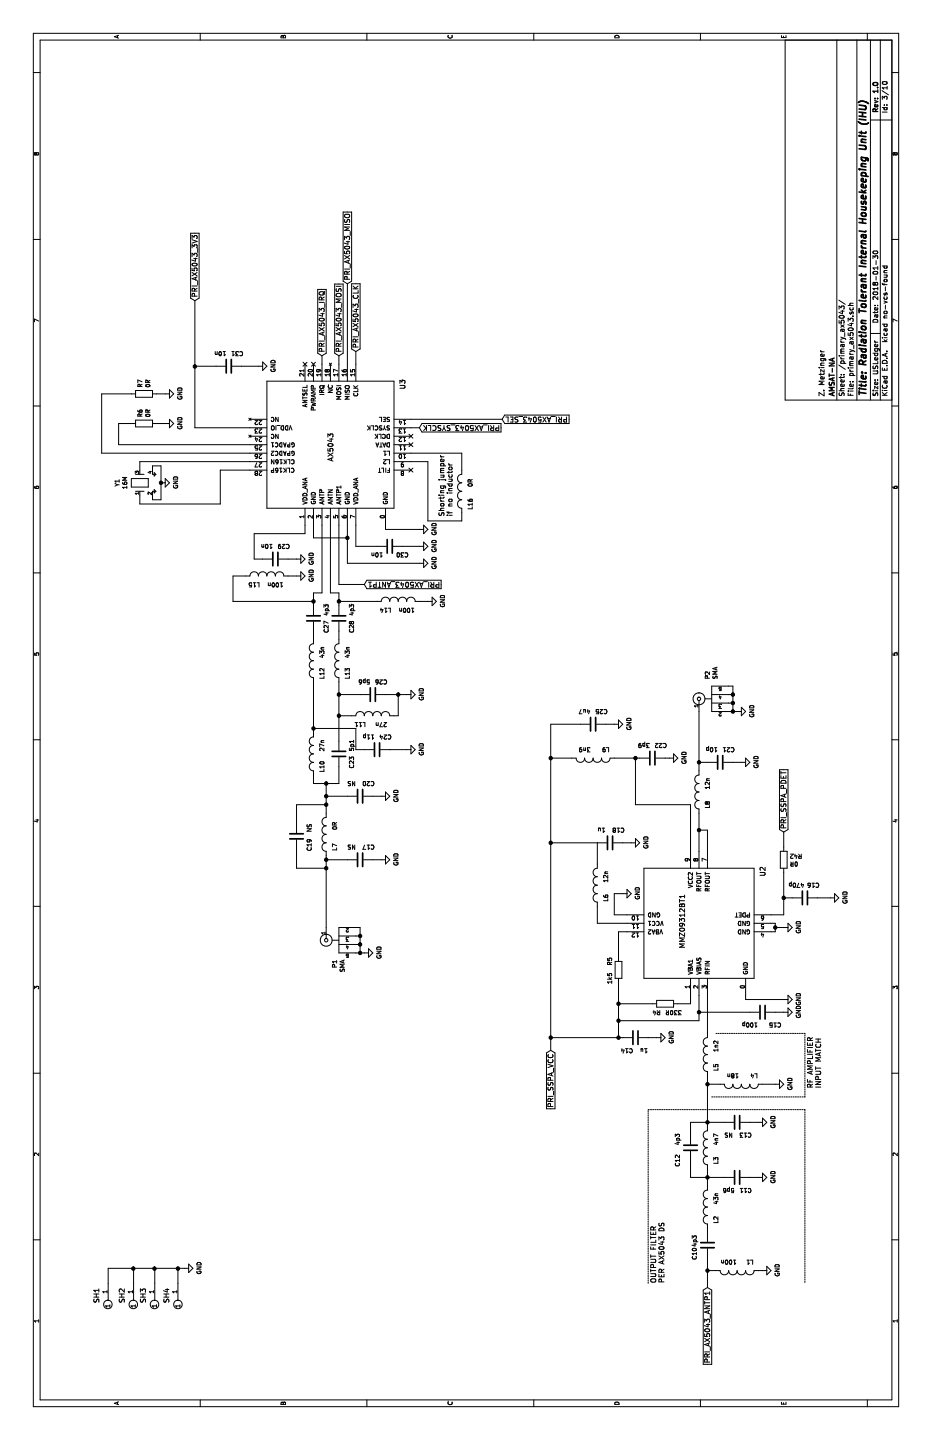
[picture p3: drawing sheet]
EESchema Schematic File Version 2
LIBS:amsat_abracon
LIBS:amsat_discrete
LIBS:amsat_everspin
LIBS:amsat_fairchild
LIBS:amsat_lineartech
LIBS:amsat_liteon
LIBS:amsat_maxim
LIBS:amsat_nxp
LIBS:amsat_onsemi
LIBS:amsat_rffm
LIBS:amsat_skyworks
LIBS:amsat_te_amp
LIBS:amsat_ti
LIBS:power
LIBS:device
LIBS:transistors
LIBS:conn
LIBS:linear
LIBS:regul
LIBS:74xx
LIBS:cmos4000
LIBS:adc-dac
LIBS:memory
LIBS:xilinx
LIBS:microcontrollers
LIBS:dsp
LIBS:microchip
LIBS:analog_switches
LIBS:motorola
LIBS:texas
LIBS:intel
LIBS:audio
LIBS:interface
LIBS:digital-audio
LIBS:philips
LIBS:display
LIBS:cypress
LIBS:siliconi
LIBS:opto
LIBS:atmel
LIBS:contrib
LIBS:valves
LIBS:rtihu-cache
EELAYER 26 0
EELAYER END
$Descr USLedger 17000 11000
encoding utf-8
Sheet 3 10
Title "Radiation Tolerant Internal Housekeeping Unit (IHU)"
Date "2018-01-30"
Rev "1.0"
Comp "AMSAT-NA"
Comment1 "Z. Metzinger"
Comment2 ""
Comment3 ""
Comment4 ""
$EndDescr
$Comp
L MMZ09312BT1 U2
U 1 1
P 6100 8250
F 0 "U2" H 6650 7500 60  0000 L CNN
F 1 "MMZ09312BT1" H 5800 8450 60  0000 L CNN
F 2 "amsat_nxp:QFN12" H 6100 8250 60  0001 C CNN
F 3 "" H 6100 8250 60  0001 C CNN
	1    6100 8250
	1    0    0    -1  
$EndComp
$Comp
L C C27
U 1 1
P 9700 3700
F 0 "C27" V 9850 3600 50  0000 C CNN
F 1 "4p3" V 9850 3800 50  0000 C CNN
F 2 "Capacitors_SMD:C_0603" H 9738 3550 50  0001 C CNN
F 3 "" H 9700 3700 50  0000 C CNN
	1    9700 3700
	0    1    1    0   
$EndComp
$Comp
L INDUCTOR_SMALL L12
U 1 1
P 9200 3700
F 0 "L12" H 9050 3600 50  0000 C CNN
F 1 "43n" H 9300 3600 50  0000 C CNN
F 2 "amsat_murata:L_0603" H 9200 3700 50  0001 C CNN
F 3 "" H 9200 3700 50  0000 C CNN
	1    9200 3700
	1    0    0    -1  
$EndComp
$Comp
L Crystal Y1
U 1 1
P 11300 1650
F 0 "Y1" H 11300 1918 50  0000 C CNN
F 1 "16M" H 11300 1827 50  0000 C CNN
F 2 "amsat_abracon:Crystal_SMD_ABM9" H 11300 1650 50  0001 C CNN
F 3 "" H 11300 1650 50  0000 C CNN
	1    11300 1650
	1    0    0    -1  
$EndComp
$Comp
L GND #PWR041
U 1 1
P 12675 3050
F 0 "#PWR041" H 12675 2800 50  0001 C CNN
F 1 "GND" H 12680 2877 50  0000 C CNN
F 2 "" H 12675 3050 50  0000 C CNN
F 3 "" H 12675 3050 50  0000 C CNN
	1    12675 3050
	1    0    0    -1  
$EndComp
$Comp
L INDUCTOR_SMALL L13
U 1 1
P 9200 4000
F 0 "L13" H 9050 3900 50  0000 C CNN
F 1 "43n" H 9300 3900 50  0000 C CNN
F 2 "amsat_murata:L_0603" H 9200 4000 50  0001 C CNN
F 3 "" H 9200 4000 50  0000 C CNN
	1    9200 4000
	1    0    0    -1  
$EndComp
$Comp
L C C28
U 1 1
P 9700 4000
F 0 "C28" V 9850 3900 50  0000 C CNN
F 1 "4p3" V 9850 4100 50  0000 C CNN
F 2 "Capacitors_SMD:C_0603" H 9738 3850 50  0001 C CNN
F 3 "" H 9700 4000 50  0000 C CNN
	1    9700 4000
	0    1    1    0   
$EndComp
$Comp
L C C29
U 1 1
P 10400 3250
F 0 "C29" V 10550 3150 50  0000 C CNN
F 1 "10n" V 10550 3350 50  0000 C CNN
F 2 "Capacitors_SMD:C_0603" H 10438 3100 50  0001 C CNN
F 3 "" H 10400 3250 50  0000 C CNN
	1    10400 3250
	1    0    0    -1  
$EndComp
$Comp
L INDUCTOR_SMALL L15
U 1 1
P 10200 3150
F 0 "L15" H 10050 3050 50  0000 C CNN
F 1 "100n" H 10300 3050 50  0000 C CNN
F 2 "amsat_murata:L_0603" H 10200 3150 50  0001 C CNN
F 3 "" H 10200 3150 50  0000 C CNN
	1    10200 3150
	0    1    1    0   
$EndComp
$Comp
L INDUCTOR_SMALL L14
U 1 1
P 9900 4700
F 0 "L14" H 9750 4600 50  0000 C CNN
F 1 "100n" H 10000 4600 50  0000 C CNN
F 2 "amsat_murata:L_0603" H 9900 4700 50  0001 C CNN
F 3 "" H 9900 4700 50  0000 C CNN
	1    9900 4700
	0    1    1    0   
$EndComp
$Comp
L GND #PWR042
U 1 1
P 10200 3500
F 0 "#PWR042" H 10200 3250 50  0001 C CNN
F 1 "GND" H 10205 3327 50  0000 C CNN
F 2 "" H 10200 3500 50  0000 C CNN
F 3 "" H 10200 3500 50  0000 C CNN
	1    10200 3500
	1    0    0    -1  
$EndComp
$Comp
L GND #PWR043
U 1 1
P 9900 5050
F 0 "#PWR043" H 9900 4800 50  0001 C CNN
F 1 "GND" H 9905 4877 50  0000 C CNN
F 2 "" H 9900 5050 50  0000 C CNN
F 3 "" H 9900 5050 50  0000 C CNN
	1    9900 5050
	1    0    0    -1  
$EndComp
$Comp
L C C31
U 1 1
P 12675 2700
F 0 "C31" V 12825 2600 50  0000 C CNN
F 1 "10n" V 12825 2800 50  0000 C CNN
F 2 "Capacitors_SMD:C_0603" H 12713 2550 50  0001 C CNN
F 3 "" H 12675 2700 50  0000 C CNN
	1    12675 2700
	1    0    0    -1  
$EndComp
$Comp
L GND #PWR044
U 1 1
P 10400 3500
F 0 "#PWR044" H 10400 3250 50  0001 C CNN
F 1 "GND" H 10405 3327 50  0000 C CNN
F 2 "" H 10400 3500 50  0000 C CNN
F 3 "" H 10400 3500 50  0000 C CNN
	1    10400 3500
	1    0    0    -1  
$EndComp
$Comp
L GND #PWR045
U 1 1
P 10350 4950
F 0 "#PWR045" H 10350 4700 50  0001 C CNN
F 1 "GND" H 10355 4777 50  0000 C CNN
F 2 "" H 10350 4950 50  0000 C CNN
F 3 "" H 10350 4950 50  0000 C CNN
	1    10350 4950
	1    0    0    -1  
$EndComp
$Comp
L C C26
U 1 1
P 8800 4400
F 0 "C26" V 8950 4300 50  0000 C CNN
F 1 "5p6" V 8950 4500 50  0000 C CNN
F 2 "Capacitors_SMD:C_0603" H 8838 4250 50  0001 C CNN
F 3 "" H 8800 4400 50  0000 C CNN
	1    8800 4400
	1    0    0    -1  
$EndComp
$Comp
L INDUCTOR_SMALL L11
U 1 1
P 8550 4400
F 0 "L11" H 8400 4300 50  0000 C CNN
F 1 "27n" H 8650 4300 50  0000 C CNN
F 2 "amsat_murata:L_0603" H 8550 4400 50  0001 C CNN
F 3 "" H 8550 4400 50  0000 C CNN
	1    8550 4400
	0    1    1    0   
$EndComp
$Comp
L GND #PWR046
U 1 1
P 8800 4800
F 0 "#PWR046" H 8800 4550 50  0001 C CNN
F 1 "GND" H 8805 4627 50  0000 C CNN
F 2 "" H 8800 4800 50  0000 C CNN
F 3 "" H 8800 4800 50  0000 C CNN
	1    8800 4800
	1    0    0    -1  
$EndComp
$Comp
L INDUCTOR_SMALL L10
U 1 1
P 8100 3700
F 0 "L10" H 7950 3600 50  0000 C CNN
F 1 "27n" H 8200 3600 50  0000 C CNN
F 2 "amsat_murata:L_0603" H 8100 3700 50  0001 C CNN
F 3 "" H 8100 3700 50  0000 C CNN
	1    8100 3700
	1    0    0    -1  
$EndComp
$Comp
L C C23
U 1 1
P 8100 4000
F 0 "C23" V 8250 3900 50  0000 C CNN
F 1 "5p1" V 8250 4100 50  0000 C CNN
F 2 "Capacitors_SMD:C_0603" H 8138 3850 50  0001 C CNN
F 3 "" H 8100 4000 50  0000 C CNN
	1    8100 4000
	0    1    1    0   
$EndComp
$Comp
L C C24
U 1 1
P 8150 4450
F 0 "C24" V 8300 4350 50  0000 C CNN
F 1 "11p" V 8300 4550 50  0000 C CNN
F 2 "Capacitors_SMD:C_0603" H 8188 4300 50  0001 C CNN
F 3 "" H 8150 4450 50  0000 C CNN
	1    8150 4450
	1    0    0    -1  
$EndComp
$Comp
L GND #PWR047
U 1 1
P 8150 4800
F 0 "#PWR047" H 8150 4550 50  0001 C CNN
F 1 "GND" H 8155 4627 50  0000 C CNN
F 2 "" H 8150 4800 50  0000 C CNN
F 3 "" H 8150 4800 50  0000 C CNN
	1    8150 4800
	1    0    0    -1  
$EndComp
$Comp
L INDUCTOR_SMALL L7
U 1 1
P 7150 3850
F 0 "L7" H 7000 3750 50  0000 C CNN
F 1 "0R" H 7250 3750 50  0000 C CNN
F 2 "amsat_murata:L_0603" H 7150 3850 50  0001 C CNN
F 3 "" H 7150 3850 50  0000 C CNN
	1    7150 3850
	1    0    0    -1  
$EndComp
$Comp
L C C19
U 1 1
P 7125 3500
F 0 "C19" V 7275 3400 50  0000 C CNN
F 1 "NS" V 7275 3600 50  0000 C CNN
F 2 "Capacitors_SMD:C_0603" H 7163 3350 50  0001 C CNN
F 3 "" H 7125 3500 50  0000 C CNN
	1    7125 3500
	0    1    1    0   
$EndComp
$Comp
L C C17
U 1 1
P 6850 4250
F 0 "C17" V 7000 4150 50  0000 C CNN
F 1 "NS" V 7000 4350 50  0000 C CNN
F 2 "Capacitors_SMD:C_0603" H 6888 4100 50  0001 C CNN
F 3 "" H 6850 4250 50  0000 C CNN
	1    6850 4250
	1    0    0    -1  
$EndComp
$Comp
L C C20
U 1 1
P 7600 4250
F 0 "C20" V 7750 4150 50  0000 C CNN
F 1 "NS" V 7750 4350 50  0000 C CNN
F 2 "Capacitors_SMD:C_0603" H 7638 4100 50  0001 C CNN
F 3 "" H 7600 4250 50  0000 C CNN
	1    7600 4250
	1    0    0    -1  
$EndComp
$Comp
L GND #PWR048
U 1 1
P 7600 4500
F 0 "#PWR048" H 7600 4250 50  0001 C CNN
F 1 "GND" H 7605 4327 50  0000 C CNN
F 2 "" H 7600 4500 50  0000 C CNN
F 3 "" H 7600 4500 50  0000 C CNN
	1    7600 4500
	1    0    0    -1  
$EndComp
$Comp
L GND #PWR049
U 1 1
P 6850 4500
F 0 "#PWR049" H 6850 4250 50  0001 C CNN
F 1 "GND" H 6855 4327 50  0000 C CNN
F 2 "" H 6850 4500 50  0000 C CNN
F 3 "" H 6850 4500 50  0000 C CNN
	1    6850 4500
	1    0    0    -1  
$EndComp
$Comp
L INDUCTOR_SMALL L16
U 1 1
P 11200 5450
F 0 "L16" H 11050 5350 50  0000 C CNN
F 1 "0R" H 11300 5350 50  0000 C CNN
F 2 "amsat_murata:L_0603" H 11200 5450 50  0001 C CNN
F 3 "" H 11200 5450 50  0000 C CNN
	1    11200 5450
	1    0    0    -1  
$EndComp
Text Notes 10900 5350 0    60   ~ 0
Shorting jumper\nif no inductor
$Comp
L AX5043 U3
U 1 1
P 11750 3900
F 0 "U3" H 12400 3050 60  0000 L CNN
F 1 "AX5043" H 11550 3900 60  0000 L CNN
F 2 "amsat_onsemi:QFN28" H 11750 3900 60  0001 C CNN
F 3 "" H 12400 3100 60  0001 C CNN
	1    11750 3900
	1    0    0    -1  
$EndComp
$Comp
L C C30
U 1 1
P 10550 4600
F 0 "C30" V 10450 4450 50  0000 C CNN
F 1 "10n" V 10450 4750 50  0000 C CNN
F 2 "Capacitors_SMD:C_0603" H 10588 4450 50  0001 C CNN
F 3 "" H 10550 4600 50  0000 C CNN
	1    10550 4600
	1    0    0    -1  
$EndComp
$Comp
L GND #PWR050
U 1 1
P 10550 4950
F 0 "#PWR050" H 10550 4700 50  0001 C CNN
F 1 "GND" H 10555 4777 50  0000 C CNN
F 2 "" H 10550 4950 50  0000 C CNN
F 3 "" H 10550 4950 50  0000 C CNN
	1    10550 4950
	1    0    0    -1  
$EndComp
NoConn ~ 11450 4850
Text GLabel 11950 4950 3    60   Input ~ 0
PRI_AX5043_SYSCLK
Text GLabel 12050 5925 3    60   Input ~ 0
PRI_AX5043_SEL
Text GLabel 12850 4200 2    60   Input ~ 0
PRI_AX5043_CLK
Text GLabel 13650 4100 2    60   Input ~ 0
PRI_AX5043_MISO
Text GLabel 12800 4000 2    60   Input ~ 0
PRI_AX5043_MOSI
Text GLabel 12800 3800 2    60   Input ~ 0
PRI_AX5043_IRQ
$Comp
L C C11
U 1 1
P 3100 8700
F 0 "C11" V 3250 8800 50  0000 C CNN
F 1 "5p6" V 3250 8600 50  0000 C CNN
F 2 "Capacitors_SMD:C_0603" H 3138 8550 50  0001 C CNN
F 3 "" H 3100 8700 50  0000 C CNN
	1    3100 8700
	-1   0    0    1   
$EndComp
$Comp
L C C13
U 1 1
P 3750 8700
F 0 "C13" V 3600 8600 50  0000 C CNN
F 1 "NS" V 3600 8800 50  0000 C CNN
F 2 "Capacitors_SMD:C_0603" H 3788 8550 50  0001 C CNN
F 3 "" H 3750 8700 50  0000 C CNN
	1    3750 8700
	1    0    0    -1  
$EndComp
$Comp
L INDUCTOR_SMALL L2
U 1 1
P 2750 8350
F 0 "L2" H 2600 8250 50  0000 C CNN
F 1 "43n" H 2850 8250 50  0000 C CNN
F 2 "amsat_murata:L_0603" H 2750 8350 50  0001 C CNN
F 3 "" H 2750 8350 50  0000 C CNN
	1    2750 8350
	1    0    0    -1  
$EndComp
$Comp
L C C10
U 1 1
P 2300 8350
F 0 "C10" V 2450 8450 50  0000 C CNN
F 1 "4p3" V 2450 8300 50  0000 C CNN
F 2 "Capacitors_SMD:C_0603" H 2338 8200 50  0001 C CNN
F 3 "" H 2300 8350 50  0000 C CNN
	1    2300 8350
	0    -1   -1   0   
$EndComp
$Comp
L INDUCTOR_SMALL L3
U 1 1
P 3450 8350
F 0 "L3" H 3300 8250 50  0000 C CNN
F 1 "4n7" H 3550 8250 50  0000 C CNN
F 2 "amsat_murata:L_0603" H 3450 8350 50  0001 C CNN
F 3 "" H 3450 8350 50  0000 C CNN
	1    3450 8350
	1    0    0    -1  
$EndComp
$Comp
L GND #PWR051
U 1 1
P 3100 8950
F 0 "#PWR051" H 3100 8700 50  0001 C CNN
F 1 "GND" H 3105 8777 50  0000 C CNN
F 2 "" H 3100 8950 50  0000 C CNN
F 3 "" H 3100 8950 50  0000 C CNN
	1    3100 8950
	1    0    0    -1  
$EndComp
$Comp
L GND #PWR052
U 1 1
P 3750 8950
F 0 "#PWR052" H 3750 8700 50  0001 C CNN
F 1 "GND" H 3755 8777 50  0000 C CNN
F 2 "" H 3750 8950 50  0000 C CNN
F 3 "" H 3750 8950 50  0000 C CNN
	1    3750 8950
	1    0    0    -1  
$EndComp
$Comp
L C C14
U 1 1
P 4750 7500
F 0 "C14" V 4900 7400 50  0000 C CNN
F 1 "1u" V 4900 7600 50  0000 C CNN
F 2 "Capacitors_SMD:C_0603" H 4788 7350 50  0001 C CNN
F 3 "" H 4750 7500 50  0000 C CNN
	1    4750 7500
	-1   0    0    1   
$EndComp
$Comp
L GND #PWR053
U 1 1
P 4750 7750
F 0 "#PWR053" H 4750 7500 50  0001 C CNN
F 1 "GND" H 4755 7577 50  0000 C CNN
F 2 "" H 4750 7750 50  0000 C CNN
F 3 "" H 4750 7750 50  0000 C CNN
	1    4750 7750
	1    0    0    -1  
$EndComp
$Comp
L R R4
U 1 1
P 5150 7850
F 0 "R4" V 5250 7750 50  0000 C CNN
F 1 "330R" V 5250 7950 50  0000 C CNN
F 2 "Resistors_SMD:R_0603" V 5080 7850 50  0001 C CNN
F 3 "" H 5150 7850 50  0000 C CNN
	1    5150 7850
	-1   0    0    1   
$EndComp
$Comp
L C C15
U 1 1
P 5050 9000
F 0 "C15" V 4900 8850 50  0000 C CNN
F 1 "100p" V 4900 9150 50  0000 C CNN
F 2 "Capacitors_SMD:C_0603" H 5088 8850 50  0001 C CNN
F 3 "" H 5050 9000 50  0000 C CNN
	1    5050 9000
	1    0    0    -1  
$EndComp
$Comp
L GND #PWR054
U 1 1
P 5050 9250
F 0 "#PWR054" H 5050 9000 50  0001 C CNN
F 1 "GND" H 5055 9077 50  0000 C CNN
F 2 "" H 5050 9250 50  0000 C CNN
F 3 "" H 5050 9250 50  0000 C CNN
	1    5050 9250
	1    0    0    -1  
$EndComp
$Comp
L GND #PWR055
U 1 1
P 6050 9250
F 0 "#PWR055" H 6050 9000 50  0001 C CNN
F 1 "GND" H 6055 9077 50  0000 C CNN
F 2 "" H 6050 9250 50  0000 C CNN
F 3 "" H 6050 9250 50  0000 C CNN
	1    6050 9250
	1    0    0    -1  
$EndComp
$Comp
L INDUCTOR_SMALL L8
U 1 1
P 7650 8250
F 0 "L8" H 7500 8150 50  0000 C CNN
F 1 "12n" H 7750 8150 50  0000 C CNN
F 2 "amsat_murata:L_0603" H 7650 8250 50  0001 C CNN
F 3 "" H 7650 8250 50  0000 C CNN
	1    7650 8250
	1    0    0    -1  
$EndComp
$Comp
L C C21
U 1 1
P 8000 8500
F 0 "C21" V 8150 8400 50  0000 C CNN
F 1 "10p" V 8150 8600 50  0000 C CNN
F 2 "Capacitors_SMD:C_0603" H 8038 8350 50  0001 C CNN
F 3 "" H 8000 8500 50  0000 C CNN
	1    8000 8500
	1    0    0    -1  
$EndComp
$Comp
L GND #PWR056
U 1 1
P 8000 8750
F 0 "#PWR056" H 8000 8500 50  0001 C CNN
F 1 "GND" H 8005 8577 50  0000 C CNN
F 2 "" H 8000 8750 50  0000 C CNN
F 3 "" H 8000 8750 50  0000 C CNN
	1    8000 8750
	1    0    0    -1  
$EndComp
$Comp
L GND #PWR057
U 1 1
P 6450 7350
F 0 "#PWR057" H 6450 7100 50  0001 C CNN
F 1 "GND" H 6455 7177 50  0000 C CNN
F 2 "" H 6450 7350 50  0000 C CNN
F 3 "" H 6450 7350 50  0000 C CNN
	1    6450 7350
	1    0    0    -1  
$EndComp
$Comp
L R R5
U 1 1
P 5550 7300
F 0 "R5" V 5650 7200 50  0000 C CNN
F 1 "1k5" V 5650 7400 50  0000 C CNN
F 2 "Resistors_SMD:R_0603" V 5480 7300 50  0001 C CNN
F 3 "" H 5550 7300 50  0000 C CNN
	1    5550 7300
	0    -1   -1   0   
$EndComp
$Comp
L C C18
U 1 1
P 7050 7200
F 0 "C18" V 7200 7100 50  0000 C CNN
F 1 "1u" V 7200 7300 50  0000 C CNN
F 2 "Capacitors_SMD:C_0603" H 7088 7050 50  0001 C CNN
F 3 "" H 7050 7200 50  0000 C CNN
	1    7050 7200
	1    0    0    -1  
$EndComp
$Comp
L GND #PWR058
U 1 1
P 7050 7450
F 0 "#PWR058" H 7050 7200 50  0001 C CNN
F 1 "GND" H 7055 7277 50  0000 C CNN
F 2 "" H 7050 7450 50  0000 C CNN
F 3 "" H 7050 7450 50  0000 C CNN
	1    7050 7450
	1    0    0    -1  
$EndComp
$Comp
L INDUCTOR_SMALL L6
U 1 1
P 6550 7050
F 0 "L6" H 6400 6950 50  0000 C CNN
F 1 "12n" H 6650 6950 50  0000 C CNN
F 2 "amsat_murata:L_0603" H 6550 7050 50  0001 C CNN
F 3 "" H 6550 7050 50  0000 C CNN
	1    6550 7050
	1    0    0    -1  
$EndComp
$Comp
L INDUCTOR_SMALL L9
U 1 1
P 8050 7000
F 0 "L9" H 7900 6900 50  0000 C CNN
F 1 "3n9" H 8150 6900 50  0000 C CNN
F 2 "amsat_murata:L_0603" H 8050 7000 50  0001 C CNN
F 3 "" H 8050 7000 50  0000 C CNN
	1    8050 7000
	0    -1   -1   0   
$EndComp
$Comp
L C C22
U 1 1
P 8050 7700
F 0 "C22" V 8200 7600 50  0000 C CNN
F 1 "3p9" V 8200 7800 50  0000 C CNN
F 2 "Capacitors_SMD:C_0603" H 8088 7550 50  0001 C CNN
F 3 "" H 8050 7700 50  0000 C CNN
	1    8050 7700
	1    0    0    -1  
$EndComp
$Comp
L GND #PWR059
U 1 1
P 8050 7900
F 0 "#PWR059" H 8050 7650 50  0001 C CNN
F 1 "GND" H 8055 7727 50  0000 C CNN
F 2 "" H 8050 7900 50  0000 C CNN
F 3 "" H 8050 7900 50  0000 C CNN
	1    8050 7900
	1    0    0    -1  
$EndComp
$Comp
L C C25
U 1 1
P 8450 7000
F 0 "C25" V 8600 6900 50  0000 C CNN
F 1 "4u7" V 8600 7100 50  0000 C CNN
F 2 "Capacitors_SMD:C_0603" H 8488 6850 50  0001 C CNN
F 3 "" H 8450 7000 50  0000 C CNN
	1    8450 7000
	1    0    0    -1  
$EndComp
Text GLabel 10100 4300 3    60   Input ~ 0
PRI_AX5043_ANTP1
Text GLabel 1800 8350 0    60   Input ~ 0
PRI_AX5043_ANTP1
$Comp
L GND #PWR060
U 1 1
P 8450 7250
F 0 "#PWR060" H 8450 7000 50  0001 C CNN
F 1 "GND" H 8455 7077 50  0000 C CNN
F 2 "" H 8450 7250 50  0000 C CNN
F 3 "" H 8450 7250 50  0000 C CNN
	1    8450 7250
	1    0    0    -1  
$EndComp
$Comp
L C C16
U 1 1
P 6400 9500
F 0 "C16" V 6550 9400 50  0000 C CNN
F 1 "470p" V 6550 9600 50  0000 C CNN
F 2 "Capacitors_SMD:C_0603" H 6438 9350 50  0001 C CNN
F 3 "" H 6400 9500 50  0000 C CNN
	1    6400 9500
	1    0    0    -1  
$EndComp
$Comp
L GND #PWR061
U 1 1
P 6400 9800
F 0 "#PWR061" H 6400 9550 50  0001 C CNN
F 1 "GND" H 6405 9627 50  0000 C CNN
F 2 "" H 6400 9800 50  0000 C CNN
F 3 "" H 6400 9800 50  0000 C CNN
	1    6400 9800
	1    0    0    -1  
$EndComp
$Comp
L INDUCTOR_SMALL L4
U 1 1
P 4200 8750
F 0 "L4" H 4050 8650 50  0000 C CNN
F 1 "18n" H 4300 8650 50  0000 C CNN
F 2 "amsat_murata:L_0603" H 4200 8750 50  0001 C CNN
F 3 "" H 4200 8750 50  0000 C CNN
	1    4200 8750
	0    -1   -1   0   
$EndComp
$Comp
L GND #PWR062
U 1 1
P 4200 9150
F 0 "#PWR062" H 4200 8900 50  0001 C CNN
F 1 "GND" H 4205 8977 50  0000 C CNN
F 2 "" H 4200 9150 50  0000 C CNN
F 3 "" H 4200 9150 50  0000 C CNN
	1    4200 9150
	1    0    0    -1  
$EndComp
$Comp
L INDUCTOR_SMALL L5
U 1 1
P 4550 8350
F 0 "L5" H 4400 8250 50  0000 C CNN
F 1 "1n2" H 4650 8250 50  0000 C CNN
F 2 "amsat_murata:L_0603" H 4550 8350 50  0001 C CNN
F 3 "" H 4550 8350 50  0000 C CNN
	1    4550 8350
	1    0    0    -1  
$EndComp
Text Notes 1850 7850 0    60   ~ 0
OUTPUT FILTER\nPER AX5043 DS
Text Notes 4150 9700 0    60   ~ 0
RF AMPLIFIER\nINPUT MATCH
$Comp
L GND #PWR063
U 1 1
P 5750 4300
F 0 "#PWR063" H 5750 4050 50  0001 C CNN
F 1 "GND" H 5755 4127 50  0000 C CNN
F 2 "" H 5750 4300 50  0000 C CNN
F 3 "" H 5750 4300 50  0000 C CNN
	1    5750 4300
	1    0    0    -1  
$EndComp
$Comp
L SMA P1
U 1 1
P 5900 3850
F 0 "P1" H 6127 3751 50  0000 L CNN
F 1 "SMA" H 6127 3660 50  0000 L CNN
F 2 "amsat_misc:MMCX" H 5900 3850 50  0001 C CNN
F 3 "" H 5900 3850 50  0000 C CNN
	1    5900 3850
	-1   0    0    -1  
$EndComp
$Comp
L GND #PWR064
U 1 1
P 8600 8700
F 0 "#PWR064" H 8600 8450 50  0001 C CNN
F 1 "GND" H 8605 8527 50  0000 C CNN
F 2 "" H 8600 8700 50  0000 C CNN
F 3 "" H 8600 8700 50  0000 C CNN
	1    8600 8700
	1    0    0    -1  
$EndComp
$Comp
L SMA P2
U 1 1
P 8750 8250
F 0 "P2" H 8977 8151 50  0000 L CNN
F 1 "SMA" H 8977 8060 50  0000 L CNN
F 2 "amsat_misc:MMCX" H 8750 8250 50  0001 C CNN
F 3 "" H 8750 8250 50  0000 C CNN
	1    8750 8250
	1    0    0    -1  
$EndComp
$Comp
L INDUCTOR_SMALL L1
U 1 1
P 2000 8700
F 0 "L1" H 1850 8600 50  0000 C CNN
F 1 "100n" H 2100 8600 50  0000 C CNN
F 2 "amsat_murata:L_0603" H 2000 8700 50  0001 C CNN
F 3 "" H 2000 8700 50  0000 C CNN
	1    2000 8700
	0    -1   -1   0   
$EndComp
$Comp
L GND #PWR065
U 1 1
P 2000 9000
F 0 "#PWR065" H 2000 8750 50  0001 C CNN
F 1 "GND" H 2005 8827 50  0000 C CNN
F 2 "" H 2000 9000 50  0000 C CNN
F 3 "" H 2000 9000 50  0000 C CNN
	1    2000 9000
	1    0    0    -1  
$EndComp
$Comp
L C C12
U 1 1
P 3450 8150
F 0 "C12" V 3600 8300 50  0000 C CNN
F 1 "4p3" V 3600 8050 50  0000 C CNN
F 2 "Capacitors_SMD:C_0603" H 3488 8000 50  0001 C CNN
F 3 "" H 3450 8150 50  0000 C CNN
	1    3450 8150
	0    -1   -1   0   
$EndComp
$Comp
L GND #PWR066
U 1 1
P 5200 9250
F 0 "#PWR066" H 5200 9000 50  0001 C CNN
F 1 "GND" H 5205 9077 50  0000 C CNN
F 2 "" H 5200 9250 50  0000 C CNN
F 3 "" H 5200 9250 50  0000 C CNN
	1    5200 9250
	1    0    0    -1  
$EndComp
$Comp
L GND #PWR067
U 1 1
P 10750 4950
F 0 "#PWR067" H 10750 4700 50  0001 C CNN
F 1 "GND" H 10755 4777 50  0000 C CNN
F 2 "" H 10750 4950 50  0000 C CNN
F 3 "" H 10750 4950 50  0000 C CNN
	1    10750 4950
	1    0    0    -1  
$EndComp
$Comp
L GND #PWR068
U 1 1
P 11300 1900
F 0 "#PWR068" H 11300 1650 50  0001 C CNN
F 1 "GND" H 11305 1727 50  0000 C CNN
F 2 "" H 11300 1900 50  0000 C CNN
F 3 "" H 11300 1900 50  0000 C CNN
	1    11300 1900
	1    0    0    -1  
$EndComp
Wire Wire Line
	11550 1650 11550 2950
Wire Wire Line
	11450 2950 11450 2600
Wire Wire Line
	11450 2600 11050 2600
Wire Wire Line
	11050 2600 11050 1650
Wire Wire Line
	9450 3700 9550 3700
Wire Wire Line
	9550 4000 9450 4000
Wire Wire Line
	10000 3900 10800 3900
Wire Wire Line
	10000 4000 10000 3900
Wire Wire Line
	9850 4000 10000 4000
Wire Wire Line
	9850 3700 10000 3700
Wire Wire Line
	10000 3700 10000 3800
Wire Wire Line
	10000 3800 10800 3800
Wire Wire Line
	10200 3400 10200 3500
Wire Wire Line
	9900 4950 9900 5050
Wire Wire Line
	10800 4200 10550 4200
Wire Wire Line
	12675 2850 12675 3050
Wire Wire Line
	10800 3600 10700 3600
Wire Wire Line
	10700 3600 10700 3000
Wire Wire Line
	10700 3000 10400 3000
Wire Wire Line
	10400 3000 10400 3100
Wire Wire Line
	10400 3400 10400 3500
Wire Wire Line
	10350 4950 10350 4100
Wire Wire Line
	10350 4100 10800 4100
Wire Wire Line
	8550 4650 8550 4700
Wire Wire Line
	8550 4700 8800 4700
Wire Wire Line
	8800 4550 8800 4800
Connection ~ 8800 4700
Wire Wire Line
	8800 4000 8800 4250
Wire Wire Line
	8250 4000 8950 4000
Wire Wire Line
	8550 4000 8550 4150
Connection ~ 8800 4000
Connection ~ 8550 4000
Wire Wire Line
	8350 3700 8950 3700
Wire Wire Line
	7850 3700 7750 3700
Wire Wire Line
	7750 3700 7750 4000
Wire Wire Line
	7750 4000 7950 4000
Wire Wire Line
	8400 3700 8400 4200
Wire Wire Line
	8400 4200 8150 4200
Wire Wire Line
	8150 4200 8150 4300
Connection ~ 8400 3700
Wire Wire Line
	8150 4600 8150 4800
Wire Wire Line
	7400 3850 7750 3850
Connection ~ 7750 3850
Wire Wire Line
	7275 3500 7500 3500
Wire Wire Line
	7500 3500 7500 3850
Connection ~ 7500 3850
Wire Wire Line
	6975 3500 6750 3500
Wire Wire Line
	6750 3500 6750 3850
Wire Wire Line
	6050 3850 6900 3850
Wire Wire Line
	6850 4400 6850 4500
Wire Wire Line
	7600 4400 7600 4500
Wire Wire Line
	7600 4100 7600 3850
Connection ~ 7600 3850
Wire Wire Line
	6850 4100 6850 3850
Connection ~ 6850 3850
Connection ~ 6750 3850
Wire Wire Line
	10800 3700 10650 3700
Connection ~ 10650 4100
Wire Wire Line
	11550 4850 11550 5050
Wire Wire Line
	11550 5050 10850 5050
Wire Wire Line
	10850 5050 10850 5450
Wire Wire Line
	10850 5450 10950 5450
Wire Wire Line
	11650 5450 11450 5450
Wire Wire Line
	11650 4850 11650 5450
Wire Wire Line
	11950 2950 11950 2300
Wire Wire Line
	10550 4200 10550 4450
Wire Wire Line
	10550 4750 10550 4950
Wire Wire Line
	11950 4850 11950 4950
Wire Wire Line
	12050 4850 12050 5925
Wire Wire Line
	12700 4200 12850 4200
Wire Wire Line
	12700 4100 13650 4100
Wire Wire Line
	12700 4000 12800 4000
Wire Wire Line
	12700 3800 12800 3800
Wire Wire Line
	10100 4000 10800 4000
Wire Wire Line
	9900 4450 9900 4000
Connection ~ 9900 4000
Wire Wire Line
	10200 2900 10200 2750
Wire Wire Line
	10200 2750 9900 2750
Wire Wire Line
	9900 2750 9900 3700
Connection ~ 9900 3700
Wire Wire Line
	3700 8350 4300 8350
Wire Wire Line
	3750 8150 3750 8550
Connection ~ 3750 8350
Wire Wire Line
	3000 8350 3200 8350
Wire Wire Line
	3100 8150 3100 8550
Connection ~ 3100 8350
Wire Wire Line
	2450 8350 2500 8350
Wire Wire Line
	3100 8850 3100 8950
Wire Wire Line
	3750 8850 3750 8950
Wire Wire Line
	1800 8350 2150 8350
Wire Wire Line
	4750 7650 4750 7750
Wire Wire Line
	5250 8150 5150 8150
Wire Wire Line
	5150 8150 5150 8000
Wire Wire Line
	5150 7300 5150 7700
Wire Wire Line
	4750 7300 5400 7300
Connection ~ 4750 7300
Wire Wire Line
	4950 7300 4950 8250
Wire Wire Line
	4950 8250 5250 8250
Connection ~ 4950 7300
Wire Wire Line
	5050 9150 5050 9250
Wire Wire Line
	6000 9100 6000 9150
Wire Wire Line
	6000 9150 6100 9150
Wire Wire Line
	6100 9150 6100 9100
Wire Wire Line
	6050 9150 6050 9250
Connection ~ 6050 9150
Wire Wire Line
	7900 8250 8600 8250
Wire Wire Line
	8000 8350 8000 8250
Connection ~ 8000 8250
Wire Wire Line
	6950 8250 7400 8250
Wire Wire Line
	6950 8350 7200 8350
Wire Wire Line
	7200 8350 7200 8250
Connection ~ 7200 8250
Wire Wire Line
	8000 8650 8000 8750
Wire Wire Line
	6200 7400 6200 7250
Wire Wire Line
	6200 7250 6450 7250
Wire Wire Line
	6450 7250 6450 7350
Connection ~ 5150 7300
Wire Wire Line
	5700 7300 6000 7300
Wire Wire Line
	6000 7300 6000 7400
Wire Wire Line
	7050 7350 7050 7450
Wire Wire Line
	7050 6500 7050 7050
Wire Wire Line
	7050 7050 6800 7050
Wire Wire Line
	6300 7050 6100 7050
Wire Wire Line
	6100 7050 6100 7400
Wire Wire Line
	8050 7250 8050 7550
Wire Wire Line
	8050 7850 8050 7900
Wire Wire Line
	10100 4000 10100 4300
Wire Wire Line
	6950 8150 7500 8150
Wire Wire Line
	7500 8150 7500 7500
Wire Wire Line
	7500 7500 8050 7500
Connection ~ 8050 7500
Wire Wire Line
	8450 6500 8450 6850
Wire Wire Line
	8450 7150 8450 7250
Wire Wire Line
	11650 1200 11650 2950
Wire Wire Line
	11750 1400 11750 2950
Wire Wire Line
	6200 9100 6200 9250
Wire Wire Line
	6200 9250 6700 9250
Wire Wire Line
	6400 9250 6400 9350
Wire Wire Line
	6400 9650 6400 9800
Wire Wire Line
	4200 8350 4200 8500
Wire Wire Line
	4200 9000 4200 9150
Wire Wire Line
	4800 8350 5250 8350
Connection ~ 4200 8350
Wire Notes Line
	3900 7650 3900 9500
Wire Notes Line
	3900 9500 1850 9500
Wire Notes Line
	1850 7650 3900 7650
Wire Notes Line
	4050 8400 4050 9500
Wire Notes Line
	4050 9500 4800 9500
Wire Notes Line
	4800 9500 4800 8450
Wire Wire Line
	4600 6500 8450 6500
Connection ~ 7050 6500
Wire Wire Line
	8050 6750 8050 6500
Connection ~ 8050 6500
Wire Wire Line
	5750 4200 5750 4300
Wire Wire Line
	5750 4250 6050 4250
Wire Wire Line
	5850 4250 5850 4200
Connection ~ 5750 4250
Wire Wire Line
	5950 4250 5950 4200
Connection ~ 5850 4250
Wire Wire Line
	6050 4250 6050 4200
Connection ~ 5950 4250
Wire Wire Line
	8600 8600 8600 8700
Wire Wire Line
	8600 8650 8900 8650
Wire Wire Line
	8700 8650 8700 8600
Connection ~ 8600 8650
Wire Wire Line
	8800 8650 8800 8600
Connection ~ 8700 8650
Wire Wire Line
	8900 8650 8900 8600
Connection ~ 8800 8650
Wire Wire Line
	2000 8350 2000 8450
Connection ~ 2000 8350
Wire Wire Line
	2000 8950 2000 9000
Wire Wire Line
	3100 8150 3300 8150
Wire Wire Line
	3600 8150 3750 8150
Wire Wire Line
	5050 8850 5050 8250
Connection ~ 5050 8250
Wire Wire Line
	5250 8800 5200 8800
Wire Wire Line
	5200 8800 5200 9250
Wire Wire Line
	10650 3700 10650 4100
Wire Wire Line
	10800 4550 10750 4550
Wire Wire Line
	10750 4550 10750 4950
Wire Wire Line
	11050 1650 11150 1650
Wire Wire Line
	11550 1650 11450 1650
Wire Wire Line
	11100 1800 11100 1900
Wire Wire Line
	11100 1900 11500 1900
Wire Wire Line
	11500 1900 11500 1800
Connection ~ 11300 1900
Wire Wire Line
	11500 1800 11450 1800
Wire Wire Line
	11100 1800 11150 1800
$Comp
L R R6
U 1 1
P 12000 1700
F 0 "R6" H 12070 1746 50  0000 L CNN
F 1 "0R" H 12070 1655 50  0000 L CNN
F 2 "Resistors_SMD:R_0603" V 11930 1700 50  0001 C CNN
F 3 "" H 12000 1700 50  0000 C CNN
	1    12000 1700
	1    0    0    -1  
$EndComp
$Comp
L R R7
U 1 1
P 12350 1700
F 0 "R7" H 12420 1746 50  0000 L CNN
F 1 "0R" H 12420 1655 50  0000 L CNN
F 2 "Resistors_SMD:R_0603" V 12280 1700 50  0001 C CNN
F 3 "" H 12350 1700 50  0000 C CNN
	1    12350 1700
	1    0    0    -1  
$EndComp
$Comp
L GND #PWR069
U 1 1
P 12000 1950
F 0 "#PWR069" H 12000 1700 50  0001 C CNN
F 1 "GND" H 12005 1777 50  0000 C CNN
F 2 "" H 12000 1950 50  0000 C CNN
F 3 "" H 12000 1950 50  0000 C CNN
	1    12000 1950
	1    0    0    -1  
$EndComp
$Comp
L GND #PWR070
U 1 1
P 12350 1950
F 0 "#PWR070" H 12350 1700 50  0001 C CNN
F 1 "GND" H 12355 1777 50  0000 C CNN
F 2 "" H 12350 1950 50  0000 C CNN
F 3 "" H 12350 1950 50  0000 C CNN
	1    12350 1950
	1    0    0    -1  
$EndComp
Wire Wire Line
	12000 1850 12000 1950
Wire Wire Line
	12350 1850 12350 1950
Wire Wire Line
	11750 1400 12000 1400
Wire Wire Line
	12000 1400 12000 1550
Wire Wire Line
	11650 1200 12350 1200
Wire Wire Line
	12350 1200 12350 1550
NoConn ~ 12700 3600
Wire Wire Line
	12675 2550 12675 2300
Connection ~ 12675 2300
NoConn ~ 11750 4850
NoConn ~ 11850 4850
Text GLabel 13450 2300 2    60   Input ~ 0
PRI_AX5043_3V3
Wire Wire Line
	11950 2300 13450 2300
Wire Wire Line
	4750 6500 4750 7350
Connection ~ 4750 6500
Text GLabel 4600 6500 0    60   Input ~ 0
PRI_SSPA_VCC
NoConn ~ 12700 3700
$Comp
L RF_SHIELD_PAD SH1
U 1 1
P 1600 1275
F 0 "SH1" H 1494 1144 60  0000 C CNN
F 1 "RF_SHIELD_PAD" H 1677 1280 60  0001 L CNN
F 2 "amsat_misc:RF_SHIELD_PAD" H 1600 1275 60  0001 C CNN
F 3 "" H 1600 1275 60  0001 C CNN
	1    1600 1275
	-1   0    0    1   
$EndComp
$Comp
L RF_SHIELD_PAD SH2
U 1 1
P 1600 1575
F 0 "SH2" H 1494 1444 60  0000 C CNN
F 1 "RF_SHIELD_PAD" H 1677 1580 60  0001 L CNN
F 2 "amsat_misc:RF_SHIELD_PAD" H 1600 1575 60  0001 C CNN
F 3 "" H 1600 1575 60  0001 C CNN
	1    1600 1575
	-1   0    0    1   
$EndComp
$Comp
L RF_SHIELD_PAD SH3
U 1 1
P 1600 1825
F 0 "SH3" H 1494 1694 60  0000 C CNN
F 1 "RF_SHIELD_PAD" H 1677 1830 60  0001 L CNN
F 2 "amsat_misc:RF_SHIELD_PAD" H 1600 1825 60  0001 C CNN
F 3 "" H 1600 1825 60  0001 C CNN
	1    1600 1825
	-1   0    0    1   
$EndComp
$Comp
L RF_SHIELD_PAD SH4
U 1 1
P 1600 2100
F 0 "SH4" H 1494 1969 60  0000 C CNN
F 1 "RF_SHIELD_PAD" H 1677 2105 60  0001 L CNN
F 2 "amsat_misc:RF_SHIELD_PAD" H 1600 2100 60  0001 C CNN
F 3 "" H 1600 2100 60  0001 C CNN
	1    1600 2100
	-1   0    0    1   
$EndComp
$Comp
L GND #PWR071
U 1 1
P 2025 2175
F 0 "#PWR071" H 2025 1925 50  0001 C CNN
F 1 "GND" H 2030 2002 50  0000 C CNN
F 2 "" H 2025 2175 50  0000 C CNN
F 3 "" H 2025 2175 50  0000 C CNN
	1    2025 2175
	1    0    0    -1  
$EndComp
Wire Wire Line
	1850 1275 2025 1275
Wire Wire Line
	2025 1275 2025 2175
Wire Wire Line
	1850 2100 2025 2100
Connection ~ 2025 2100
Wire Wire Line
	1850 1825 2025 1825
Connection ~ 2025 1825
Wire Wire Line
	1850 1575 2025 1575
Connection ~ 2025 1575
$Comp
L R R42
U 1 1
P 6850 9250
F 0 "R42" H 6920 9296 50  0000 L CNN
F 1 "0R" H 6920 9205 50  0000 L CNN
F 2 "Resistors_SMD:R_0603" V 6780 9250 50  0001 C CNN
F 3 "" H 6850 9250 50  0000 C CNN
	1    6850 9250
	0    1    1    0   
$EndComp
Connection ~ 6400 9250
Text GLabel 7175 9250 2    60   Input ~ 0
PRI_SSPA_PDET
Wire Wire Line
	7000 9250 7175 9250
$EndSCHEMATC
